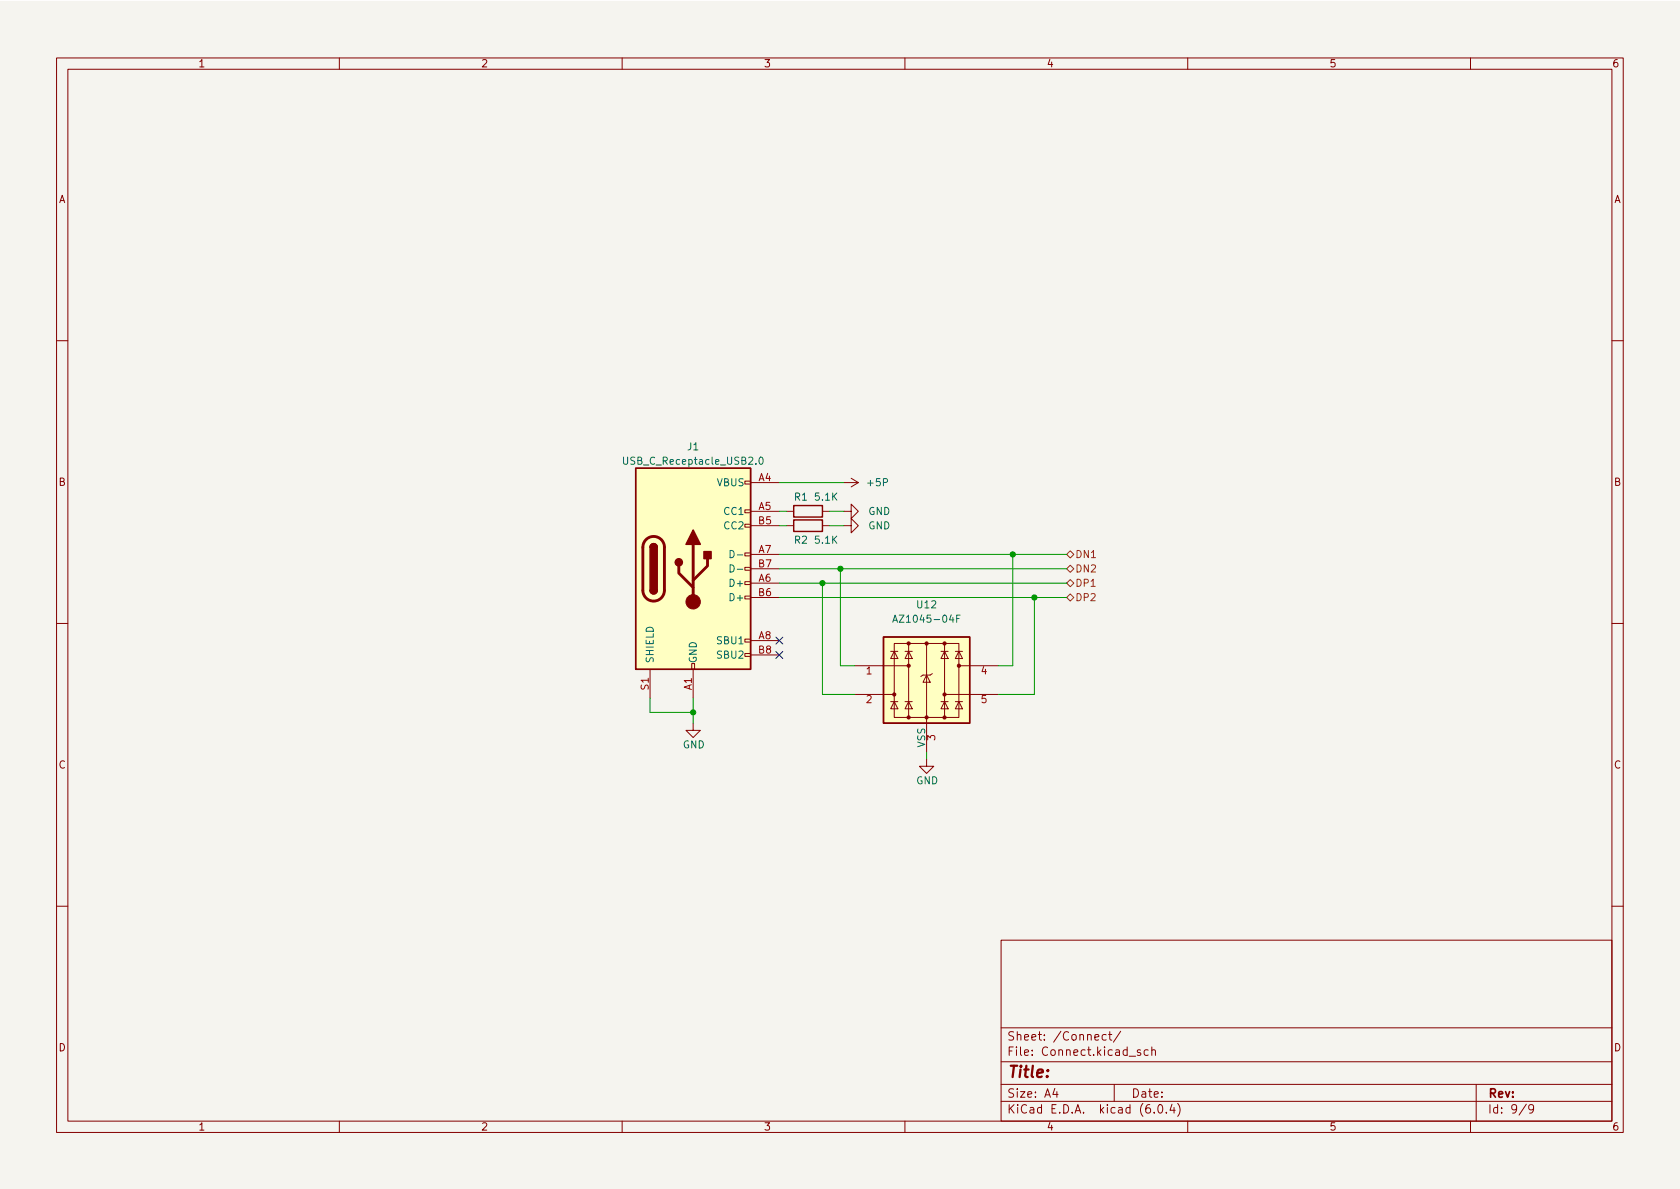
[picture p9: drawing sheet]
<svg xmlns="http://www.w3.org/2000/svg" width="297mm" height="210mm" viewBox="0 0 297 210" stroke-linecap="round" stroke-linejoin="round" font-family="sans-serif">
<path d="M0 .2h297v210.1h-297z" fill="#f5f4ef" stroke="#f5f4ef" stroke-width=".18"/>
<g fill="none" stroke="#840000" stroke-width=".18">
<path d="M10 10.2h277v190.1h-277zM12 12.2h273v186.1h-273zM60 10.2v2M110 10.2v2M160 10.2v2M210 10.2v2M260 10.2v2M10 60.2h2M285 60.2h2M131.7 97.8h1v.5h-1zM131.7 92.7h1v.5h-1zM131.7 90.2h1v.5h-1z"/>
<path d="M131.7 85.1h1v.5h-1zM132.7 90.4h5.1M132.7 85.3h5.1M132.7 98h5.1M132.7 93h5.1M139.1 90.4h1.2M139.1 93h1.2M145.4 90.4h1.3M145.4 93h1.3M149.2 90.4h1.3v-1.3l1.3 1.3-1.3 1.3v-1.3M149.2 93h1.3v-1.3l1.3 1.3-1.3 1.2v-1.2M149.2 85.3h2.6"/>
<path d="M150.5 84.6l1.3 .7M151.8 85.3l-1.3 .8M10 110.2h2M114.9 118.4v5M122.3 117.3h.5v1.1h-.5zM122.6 118.4v5M131.7 115.6h1v.5h-1zM131.7 113h1v.5h-1zM131.7 105.4h1v.5h-1zM131.7 102.9h1v.5h-1zM131.7 100.3h1v.5h-1zM132.7 103.1h5.1"/>
<path d="M132.7 113.3h5.1M132.7 105.7h5.1M132.7 100.6h5.1M132.7 115.8h5.1M151.1 117.7h9.6M157.5 115.2h1.2M158.1 113.8h11.4v13.1h-11.4zM158.1 115.2l.6 1.3h-1.2zM160 115.2h1.3M160.7 115.2l.6 1.3h-1.3zM160.7 113.8v13.1M163.8 119.4l.7 1.2h-1.3z"/>
<path d="M163.8 113.8v19.2M164.8 119.1l-.3 .3h-1.3l-.4 .2M166.4 115.2h1.2M167 115.2l.6 1.3h-1.2zM167 113.8v13.1M168.9 115.2h1.3M169.5 115.2l.7 1.3h-1.3zM169.5 117.7h7M285 110.2h2M122.6 127.9v1.3h1.2l-1.2 1.2-1.3-1.2h1.3M151.1 122.8h7M157.5 124.1h1.2"/>
<path d="M158.1 124.1l.6 1.2h-1.2zM160 124.1h1.3M160.7 124.1l.6 1.2h-1.3zM163.8 134.2v1.3h1.3l-1.3 1.3-1.2-1.3h1.2M166.4 124.1h1.2M167 124.1l.6 1.2h-1.2zM167 122.8h9.5M168.9 124.1h1.3M169.5 124.1l.7 1.2h-1.3zM10 160.2h2M177 166.3h108v32h-108zM285 160.2h2"/>
<path d="M60 198.3v2M110 198.3v2M160 198.3v2M177 194.8h108M177 191.8h108M177 187.8h108M177 181.8h108M186.5 192.5l-.4 1h1M186.9 193v1M195.6 183l-.5-.1-.2 .3v.4l.1 .3h.6M196 182.9h.6M196.2 182.4v1.3l.4 .2"/>
<path d="M197 191.8v3M198.1 182.4l-1.2 1.9M199.6 186.8h1.2M201.6 185.7l-.3-.1-.2 .2v.3l.5 .1v.4h-.5M203 185.7l-.4-.1-.3 .3v.4l.1 .3h.6M203.6 185.8l.3-.2 .3 .1 .1 .9M203.6 185.1v1.5M204.1 196.7v.1M204.9 195.4l.2-.1a.81 .81 0 0 1 .6 .7 .81 .81 0 0 1-.3 .8h-.2a.81 .81 0 0 1-.6-.6 .81 .81 0 0 1 .3-.8zM206.2 196.7v.1M207.2 195.3l-.3 1h.9M207.6 195.8v1"/>
<path d="M208.2 195.1a1.72 1.72 0 0 1 0 2.3M210 198.3v2M260 198.3v2M261 191.8v6.5M269.9 195.3l-1.3 1.9M271.2 196l-.3 .3h-.3l-.3-.3 .1-.6 .5-.1 .2 .2a.99 .99 0 0 1-.4 1.3h-.3"/>
</g>
<path d="M112.4 82.8h20.3v35.6h-20.3zM114.9 96.8a.64 .64 0 0 1 .7-.7 .64 .64 0 0 1 .6 .7M140.3 89.4h5.1v2h-5.1zM140.3 91.9h5.1v2.1h-5.1zM114.9 104.4a.64 .64 0 0 0 .7 .6 .64 .64 0 0 0 .6-.6M156.2 112.6h15.2v15.3h-15.2z" fill="none" stroke="#840000" stroke-width=".25"/>
<g fill="#ffffc2" stroke="#ffffc2" stroke-width=".18">
<path d="M112.4 82.8h20.3v35.6h-20.3z"/>
<path d="M156.2 112.6h15.2v15.3h-15.2z"/>
</g>
<path d="M114.2 95.4a1.91 1.91 0 0 1 2.1-.4 1.91 1.91 0 0 1 1.2 1.8v7.6a1.91 1.91 0 0 1-1.9 1.9 1.91 1.91 0 0 1-1.9-1.9v-7.8l.1-.6zM122.6 96.3v10.1M125.1 98.8v1.3l-2.5 2.5M120 100.1v1.2l2.6 2.6" fill="none" stroke="#840000" stroke-width=".51"/>
<g fill="#840000" stroke="#840000" stroke-width=".25">
<path d="M114.9 104.4h1.3a.64 .64 0 0 1-.6 .6 .64 .64 0 0 1-.7-.6z"/>
<path d="M114.9 96.8h1.3v7.6h-1.3z"/>
<path d="M115.1 96.3a.64 .64 0 0 1 .7-.1 .64 .64 0 0 1 .4 .6h-1.3z"/>
<path d="M122.6 93.7l1.2 2.6h-2.5z"/>
<path d="M124.5 97.5h1.2v1.3h-1.2z"/>
<circle cx="120" cy="99.4" r=".63"/>
</g>
<g fill="#840000" stroke="#840000" stroke-width=".18">
<circle cx="122.6" cy="106.4" r="1.27"/>
<circle cx="158.1" cy="122.8" r=".28"/>
<circle cx="160.7" cy="126.9" r=".28"/>
<circle cx="160.7" cy="117.7" r=".28"/>
<circle cx="160.7" cy="113.8" r=".28"/>
<circle cx="163.8" cy="126.9" r=".28"/>
<circle cx="163.8" cy="113.8" r=".28"/>
<circle cx="167" cy="126.9" r=".28"/>
<circle cx="167" cy="122.8" r=".28"/>
<circle cx="167" cy="113.8" r=".28"/>
<circle cx="169.5" cy="117.7" r=".28"/>
</g>
<path d="M110.2 80.8v1.1l.3 .2h.2l.3-.2v-1.1M129.1 97.3a.64 .64 0 0 1 .7 .7 .64 .64 0 0 1-.7 .6zM129.1 99.9a.64 .64 0 0 1 .7 .6 .64 .64 0 0 1-.7 .7zM130.4 98.1h.9M134.3 81l.2-.2a.68 .68 0 0 1 .4 .7 .68 .68 0 0 1-.4 .6l-.2-.1-.1-.4zM130.4 100.7h.9M157.8 110l.5-1.2 .4 1.2M158 109.7h.6M169.2 109.4h.4M169.8 108.8h-.6v1.2" fill="none" stroke="#006464" stroke-width=".18"/>
<path d="M188.6 98l.6-.6 .7 .6-.7 .7zM188.6 103.1l.6-.6 .7 .6-.7 .7zM188.6 100.6l.6-.7 .7 .7-.7 .6zM188.6 105.7l.6-.7 .7 .7-.7 .6z" fill="none" stroke="#725600" stroke-width=".18"/>
<g fill="none" stroke="#009600" stroke-width=".18">
<path d="M137.8 93h1.3M137.8 90.4h1.3M137.8 98h50.8M137.8 85.3h11.4M146.7 93h2.5M146.7 90.4h2.5M179.1 98v19.7h-2.6M137.8 103.1h50.8M137.8 105.7h50.8M137.8 100.6h50.8M145.4 103.1v19.7h5.7M148.6 100.6v17.1h2.5"/>
<path d="M182.9 105.7v17.1h-6.4M114.9 123.4v2.6h7.7M122.6 123.4v4.5M163.8 133v1.2"/>
</g>
<path d="M137.2 112.7l1.2 1.2M137.2 115.2l1.2 1.2M138.4 112.7l-1.2 1.2M138.4 115.2l-1.2 1.2" fill="none" stroke="#000084" stroke-width=".18"/>
<g fill="#009600" stroke="#009600" stroke-width=".18">
<circle cx="145.4" cy="103.1" r=".46"/>
<circle cx="122.6" cy="126" r=".46"/>
<circle cx="148.6" cy="100.6" r=".46"/>
<circle cx="179.1" cy="98" r=".46"/>
<circle cx="182.9" cy="105.7" r=".46"/>
</g>
<text font-size="2.8" fill="#840000" x="178" y="190.6">Title:</text>
<g font-size="2.1" fill="#840000">
<text x="178" y="184">Sheet: /Connect/</text>
<text x="178" y="186.7">File: Connect.kicad_sch</text>
<text x="178" y="196.9">KiCad E.D.A. kicad (6.0.4)</text>
<text x="178" y="194.1">Size: A4</text>
<text x="200" y="194.1">Date:</text>
<text x="263" y="194.1">Rev:</text>
<text x="263" y="196.9">Id: 9/9</text>
</g>
<g font-size="1.8" fill="#840000">
<text x="35" y="11.9">1</text>
<text x="85" y="11.9">2</text>
<text x="135" y="11.9">3</text>
<text x="185" y="11.9">4</text>
<text x="235" y="11.9">5</text>
<text x="285" y="11.9">6</text>
<text x="10.3" y="35.9">A</text>
<text x="285.3" y="35.9">A</text>
<text x="10.3" y="85.9">B</text>
<text x="285.3" y="85.9">B</text>
<text x="10.3" y="135.9">C</text>
<text x="285.3" y="135.9">C</text>
<text x="10.3" y="185.9">D</text>
<text x="285.3" y="185.9">D</text>
<text x="35" y="199.9">1</text>
<text x="85" y="199.9">2</text>
<text x="135" y="199.9">3</text>
<text x="185" y="199.9">4</text>
<text x="235" y="199.9">5</text>
<text x="285" y="199.9">6</text>
</g>
<g font-size="1.8" fill="#006464">
<text x="110.8" y="82.2">USB_C_Receptacle_USB2.0</text>
<text x="121.6" y="79.6">J1</text>
<text x="126.8" y="86">VBUS</text>
<text x="140.5" y="88.5">R1</text>
<text x="144.2" y="88.5">5.1K</text>
<text x="153.5" y="86">+5P</text>
<text x="128.2" y="91.1">CC1</text>
<text x="128.2" y="93.6">CC2</text>
<text x="153.5" y="91.1">GND</text>
<text x="153.5" y="93.6">GND</text>
<text x="140.5" y="96.1">R2</text>
<text x="144.2" y="96.1">5.1K</text>
<text x="129.4" y="103.8">D+</text>
<text x="129.4" y="106.3">D+</text>
<text x="162.2" y="107.6">U12</text>
<text x="127" y="113.9">SBU1</text>
<text x="158.9" y="110.1">AZ1045-04F</text>
<text x="115.6" y="117.3" transform="rotate(-90 115.6 117.3)">SHIELD</text>
<text x="123.2" y="117.3" transform="rotate(-90 123.2 117.3)">GND</text>
<text x="127" y="116.5">SBU2</text>
<text x="120.7" y="132.3">GND</text>
<text x="163.6" y="132.2" transform="rotate(-90 163.6 132.2)">VSS</text>
<text x="162" y="138.7">GND</text>
</g>
<g font-size="1.8" fill="#a90000">
<text x="134.1" y="85.1">A4</text>
<text x="134.1" y="90.2">A5</text>
<text x="134.1" y="92.7">B5</text>
<text x="134.1" y="97.8">A7</text>
<text x="134.1" y="100.3">B7</text>
<text x="134.1" y="102.9">A6</text>
<text x="134.1" y="105.4">B6</text>
<text x="134.1" y="113">A8</text>
<text x="134.1" y="115.6">B8</text>
<text x="153.2" y="119.2">1</text>
<text x="173.5" y="119.2">4</text>
<text x="114.7" y="122" transform="rotate(-90 114.7 122)">S1</text>
<text x="122.3" y="122" transform="rotate(-90 122.3 122)">A1</text>
<text x="153.2" y="124.3">2</text>
<text x="173.5" y="124.3">5</text>
<text x="165.4" y="130.9" transform="rotate(-90 165.4 130.9)">3</text>
</g>
<g font-size="1.8" fill="#725600">
<text x="190.1" y="98.7">DN1</text>
<text x="190.1" y="101.2">DN2</text>
<text x="190.1" y="103.8">DP1</text>
<text x="190.1" y="106.3">DP2</text>
</g>
</svg>
